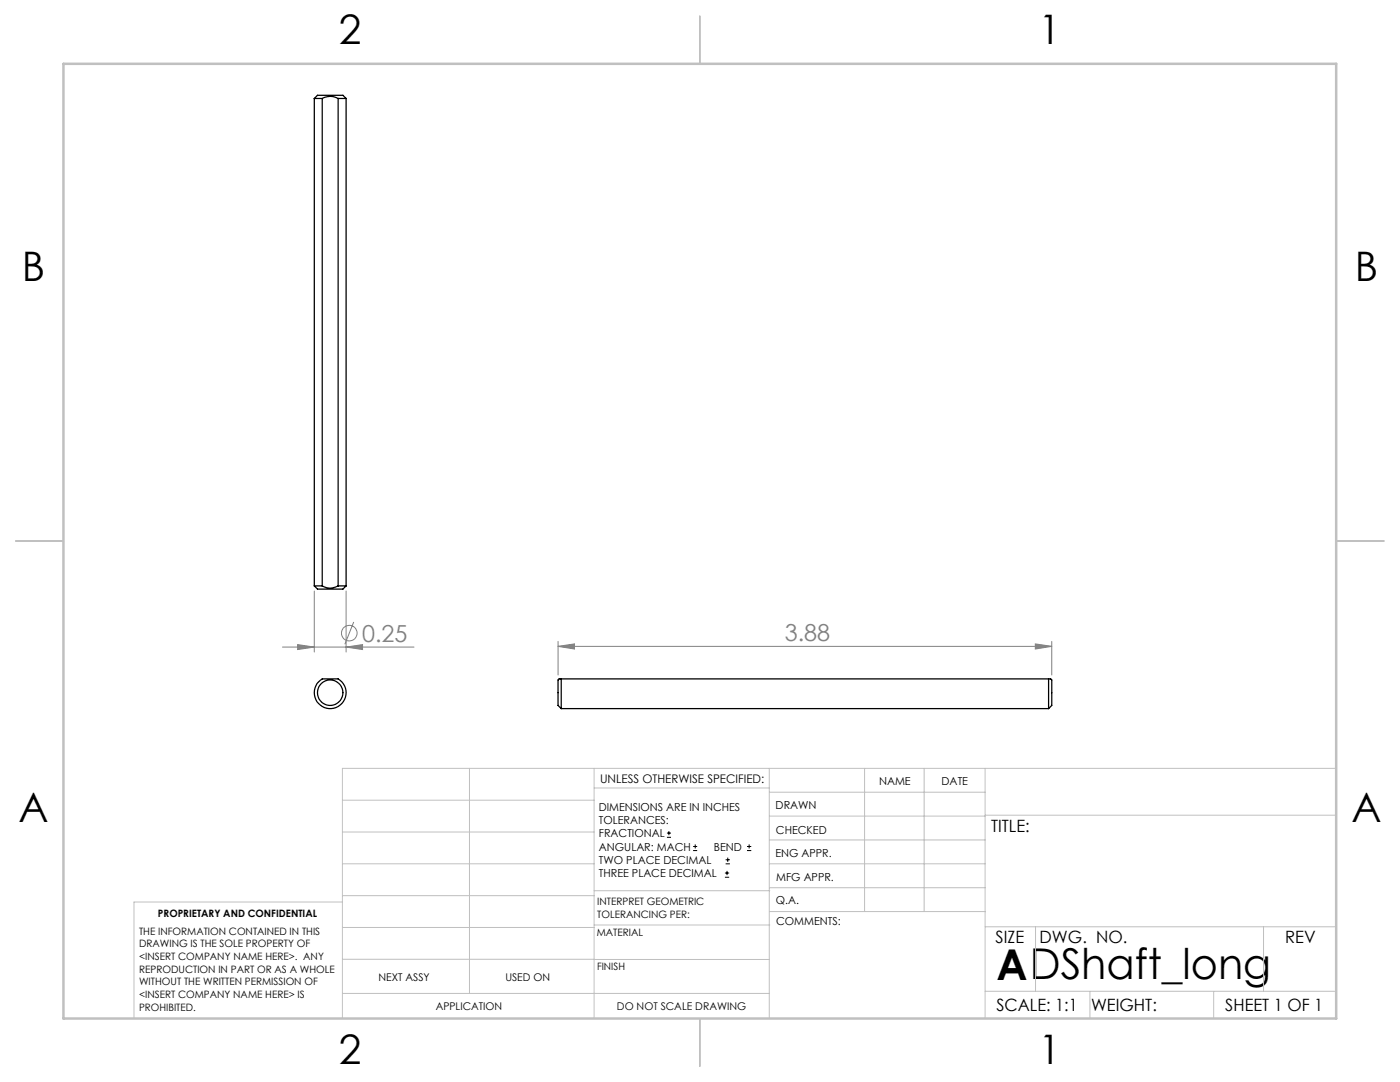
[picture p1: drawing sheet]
<svg xmlns="http://www.w3.org/2000/svg" width="279mm" height="216mm" viewBox="0 0 279 216" stroke-linecap="round" stroke-linejoin="round" font-family="sans-serif">
<g fill="none" stroke="#808080" stroke-width=".2">
<path d="M62.7 117.9v12.2M69.1 117.9v12.2M56.4 129.1h26.2M59.4 128.6l3.3 .5-3.3 .5zM69.1 129.1l3.3-.5v1zM70.6 124.1l-1.8 4.5M111.4 129l3.3-.5v1zM111.4 128v6.7M111.4 129h98.5M206.6 128.5l3.3 .5-3.3 .5zM209.9 128v6.7"/>
<circle cx="69.7" cy="126.3" r="1.56"/>
</g>
<g fill="none" stroke="#000" stroke-width=".2">
<path d="M133.1 167.1h.8M133.1 166.2h.8M133.5 165.8v.9M138.3 169.7h.8M138.3 168.9h.8M138.7 168.5v.8M144.7 175h.8M144.7 174.2h.8M144.8 172.4h.9M144.8 171.6h.9M145.1 173.8v.8M145.2 171.1v.9"/>
<path d="M149.1 169.7h.8M149.1 168.9h.8M149.5 168.5v.8"/>
</g>
<g fill="none" stroke="#c0c0c0" stroke-width=".2">
<path d="M68.3 159.7h50.3M93.7 153.3v44.9M118.6 153.3v49.9M118.6 157.2h34.9M153.5 153.3v49.9M153.5 158.1h43.1M172.5 153.3v28.6M184.4 153.3v28.6M196.6 153.3v49.9M266.7 153.3h-198.4v49.9M68.3 178.7h50.3M68.3 172.4h50.3"/>
<path d="M68.3 166h50.3M68.3 180h-41.6v23.2M118.6 177.7h35M153.5 167.6h43.1M153.5 162.8h43.1M153.5 172.4h43.1M153.5 177.1h43.1M196.6 162.7h70.1M68.3 198.2h85.2M68.3 191.4l85.2 .1M68.3 185.1h50.3M118.6 184.6h35"/>
<path d="M153.6 181.9h43M196.6 197.8h70.1M196.6 184.9h70.1M206.7 184.9v12.9M217.5 197.8v5.4M242.2 197.8v5.4M252.2 184.9v12.9"/>
</g>
<path d="M139.7 3.2v9.5M3.1 107.9h9.6M266.7 107.9h9.5M139.7 203.2v9.6" fill="none" stroke="#c0c0c0" stroke-width=".25"/>
<path d="M12.7 12.7h254v190.5h-254z" fill="none" stroke="#c0c0c0" stroke-width=".5"/>
<path d="M59.4 128.6l3.3 .5-3.3 .5zM69.1 129.1l3.3-.5v1zM111.4 129l3.3-.5v1zM206.6 128.5l3.3 .5-3.3 .5z" fill="#808080"/>
<g fill="none" stroke="#000" stroke-width=".25">
<path d="M62.7 19.6l.7-.6h5l.7 .6M62.7 19.6h1.6M62.7 19.6v97.3M64.3 19.6a3.2 3.2 0 0 1 3.2 0M64.3 19.6v97.3M67.5 19.6h1.6M67.5 19.6v97.3M69.1 19.6v97.3M62.7 116.9h1.6M62.7 116.9l.7 .6h5l.7-.6M64.3 116.9a2.98 2.98 0 0 0 3.2 0M67.5 116.9h1.6"/>
<path d="M63.6 136.1a1.43 1.43 0 0 1 1.7-.6h.6a2.49 2.49 0 0 1 3.1 2.2 3.2 3.2 0 0 1-4 3.6 3.2 3.2 0 0 1-1.4-5.2zM112 135.5v5.9M112 135.5h-.4l-.2 .2v5.1l.6 .6M112 135.5h97.3M209.3 135.5h.4l.2 .2v5.1l-.6 .6M209.3 135.5v5.9M112 141.4h97.3"/>
<circle cx="65.9" cy="138.2" r="2.54"/>
</g>
<text font-size="8.5" x="198.9" y="195.5">ADShaft_long</text>
<g font-size="8.1">
<text x="67.6" y="8.9">2</text>
<text x="207.3" y="8.9">1</text>
<text x="4.4" y="56.1">B</text>
<text x="270.4" y="56.1">B</text>
<text x="3.7" y="164.1">A</text>
<text x="269.7" y="164.1">A</text>
<text x="67.6" y="212.4">2</text>
<text x="207.3" y="212.4">1</text>
</g>
<g font-size="4.7" fill="#808080">
<text x="72.3" y="128">0.25</text>
<text x="156.6" y="128">3.88</text>
</g>
<g font-size="3.4">
<text x="197.8" y="166">TITLE:</text>
<text x="198.7" y="188.1">SIZE</text>
<text x="207.5" y="188.1">DWG. NO.</text>
<text x="256.5" y="188.2">REV</text>
<text x="198.8" y="201.7">SCALE: 1:1</text>
<text x="217.7" y="201.8">WEIGHT:</text>
<text x="244.5" y="201.7">SHEET 1 OF 1</text>
</g>
<text font-size="2.4" x="119.8" y="156.2">UNLESS OTHERWISE SPECIFIED:</text>
<g font-size="2.2">
<text x="119.5" y="161.8">DIMENSIONS ARE IN INCHES</text>
<text x="154.8" y="161.4">DRAWN</text>
<text x="175.4" y="156.6">NAME</text>
<text x="187.9" y="156.7">DATE</text>
<text x="119.5" y="164.4">TOLERANCES:</text>
<text x="119.5" y="167.1">FRACTIONAL</text>
<text x="154.9" y="166.3">CHECKED</text>
<text x="119.5" y="169.7">ANGULAR: MACH</text>
<text x="119.5" y="172.4">TWO PLACE DECIMAL</text>
<text x="142.5" y="169.7">BEND</text>
<text x="154.8" y="171">ENG APPR.</text>
<text x="119.5" y="175">THREE PLACE DECIMAL</text>
<text x="154.9" y="175.7">MFG APPR.</text>
<text x="154.9" y="180.4">Q.A.</text>
<text x="154.9" y="184.6">COMMENTS:</text>
</g>
<g font-size="2.1">
<text x="75.5" y="195.7">NEXT ASSY</text>
<text x="100.9" y="195.7">USED ON</text>
<text x="86.9" y="201.5">APPLICATION</text>
<text x="123.1" y="201.6">DO NOT SCALE DRAWING</text>
</g>
<g font-size="2">
<text x="31.5" y="182.9">PROPRIETARY AND CONFIDENTIAL</text>
<text x="119.2" y="180.6">INTERPRET GEOMETRIC</text>
<text x="119.2" y="183.1">TOLERANCING PER:</text>
<text x="27.8" y="186.5">THE INFORMATION CONTAINED IN THIS</text>
<text x="27.8" y="189">DRAWING IS THE SOLE PROPERTY OF</text>
<text x="27.8" y="191.6">&lt;INSERT COMPANY NAME HERE&gt;. ANY</text>
<text x="119.1" y="186.7">MATERIAL</text>
<text x="27.8" y="194.1">REPRODUCTION IN PART OR AS A WHOLE</text>
<text x="27.8" y="196.6">WITHOUT THE WRITTEN PERMISSION OF</text>
<text x="119.1" y="193.5">FINISH</text>
<text x="27.8" y="199.1">&lt;INSERT COMPANY NAME HERE&gt; IS</text>
<text x="27.8" y="201.7">PROHIBITED.</text>
</g>
</svg>
